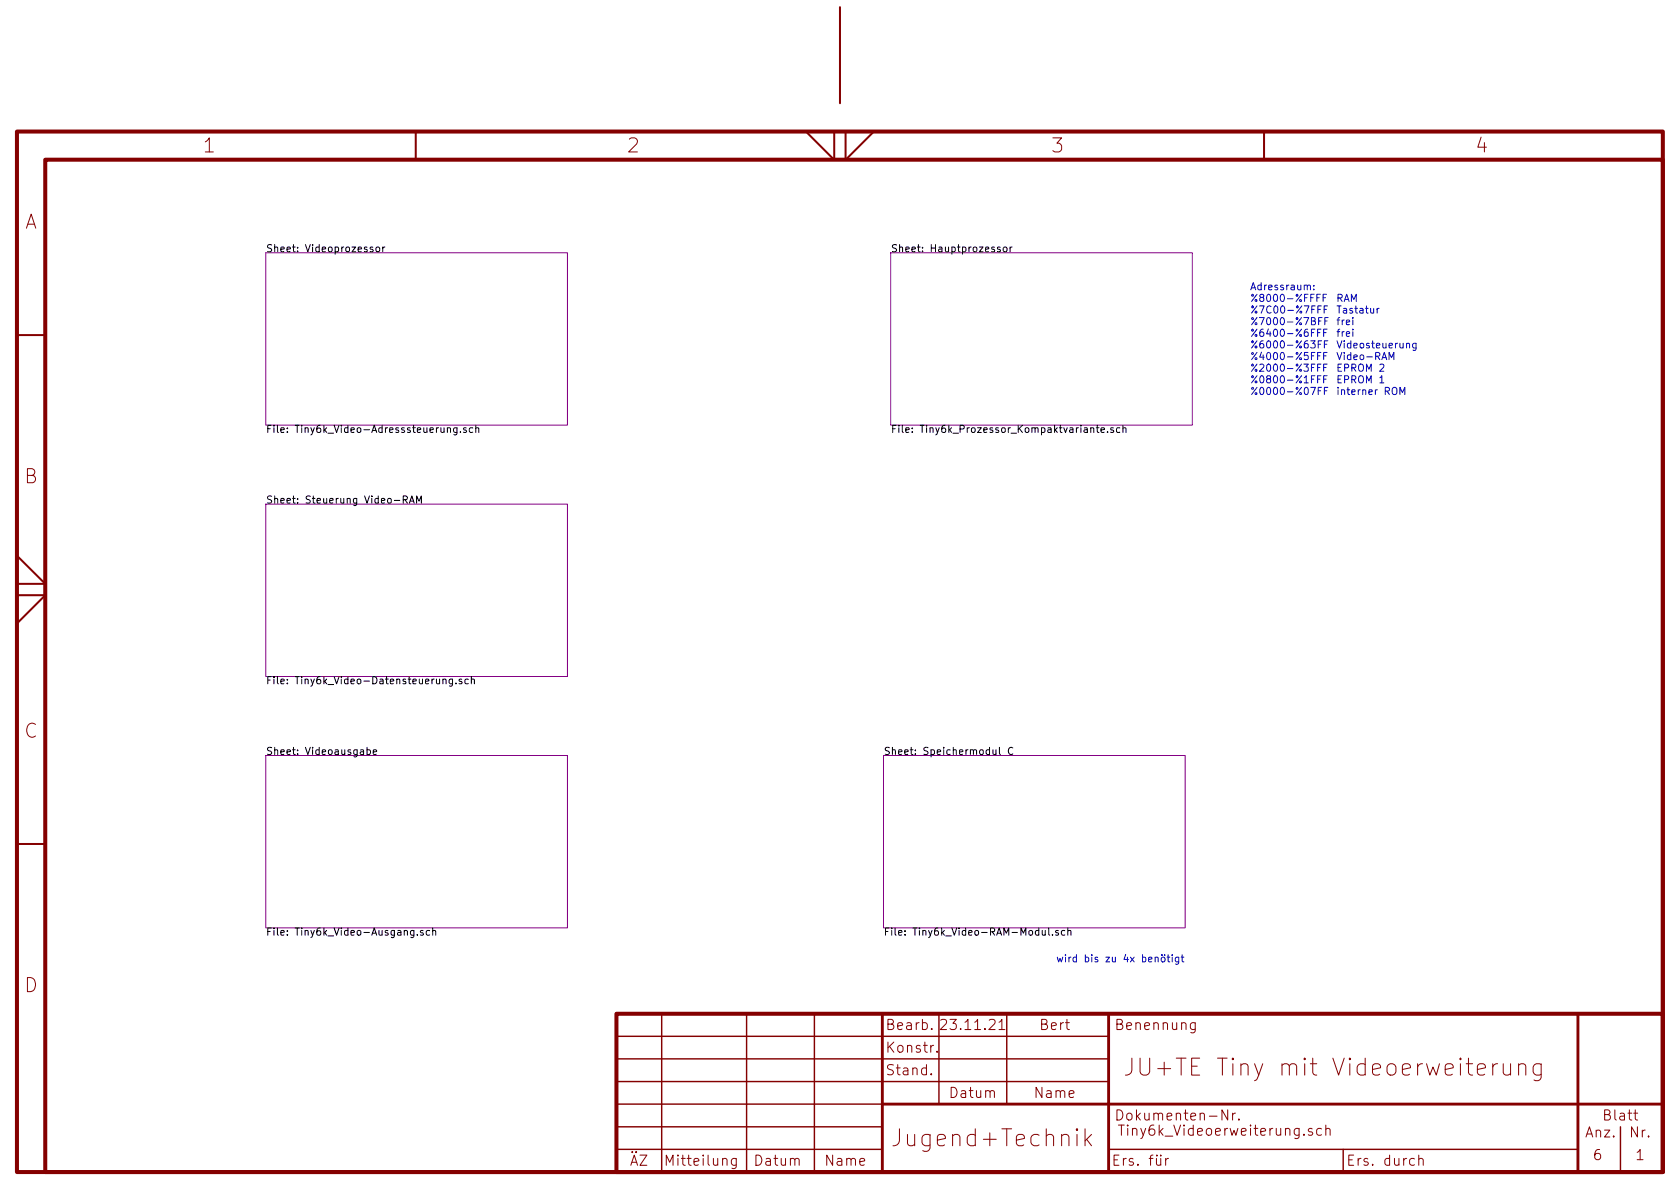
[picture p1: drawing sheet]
<svg xmlns="http://www.w3.org/2000/svg" width="297mm" height="210mm" viewBox="0 0 297 210" stroke-linecap="round" stroke-linejoin="round" font-family="sans-serif">
<path d="M3 23.3h291v184h-291zM8 28.2h286v179.1h-286zM109 179.3h185v28h-185z" fill="none" stroke="#840000" stroke-width=".71"/>
<path d="M148.5 1.3v17M73.5 23.3v4.9M142.5 23.3l5 5v-5M149.5 23.3v5l5-5M223.5 23.3v5M3 59.3h5M3 98.3l5 4.9h-5M3 105.3h5l-5 5M3 149.2h5" fill="none" stroke="#840000" stroke-width=".36"/>
<g fill="none" stroke="#840000" stroke-width=".18">
<path d="M164.6 189.9l.1 .1-.1 .1v-.2v.2M164.7 181.9v.2l-.1-.1 .1-.1v.2M165.7 185.9v.2M166.3 180.4a.73 .73 0 0 1 1 0v.6l-1.1 1.1h1.2M176.6 182.1h1.1M191.8 199.6v3M211.3 180.8v1.5a.5 .5 0 0 1-.8 .3M211.3 180.9l-.5-.1-.3 .4v.7l.3 .2 .5-.1M217.1 196.3v1.8l-1-1.8v1.8M217.9 196.8v1.3M218.4 196.8l-.3 .1-.2 .3M219 197.9v.2"/>
<path d="M232 199.6l-.4-.1-.3 .3 .1 .3 .6 .1 .1 .2-.1 .3-.1 .1-.6-.1M233.7 199.6l-.6-.1-.3 .4v.5l.1 .3 .2 .1 .6-.1M234.4 199.7a.44 .44 0 0 1 .8 .1v1M234.4 199v1.8M261.2 189.1l1.4-.3-.1-.5-.3-.2h-.6l-.2 .2-.2 .2v1.2l.2 .3 .2 .1h.6l.3-.1M263.9 188.1v2M264.8 188.1a.77 .77 0 0 0-.9 .6M265.8 188.1v1.6l.1 .3a.81 .81 0 0 0 1.2-.2M267.1 188.1v2M268.5 188.4a.74 .74 0 0 1 1.3 .1v1.6M268.5 188.1v2M272.5 188.1v2.4a.8 .8 0 0 1-1.3 .5"/>
<path d="M272.5 188.3l-.3-.2h-.6l-.4 .3-.1 .3v.8l.2 .5 .3 .1h.6l.3-.1M130.2 204.8v1.5a.49 .49 0 0 1-.8 .3M130.2 204.9l-.2-.1a.56 .56 0 0 0-.7 .4v.5a.56 .56 0 0 0 .7 .4l.2-.1M192.1 201.5l.9 1.1M193 200.6l-1.2 1.1M206.1 204.8v1.3M206.6 204.8l-.3 .1-.2 .3M250.9 205l.2-.2 .4 .1 .1 1.2M250.9 204.3v1.8"/>
</g>
<g fill="none" stroke="#840000" stroke-width=".25">
<path d="M117 179.3v28M132 179.3v28M144 179.3v28M166 179.3v15.9M178 179.3v15.9M109 183.3h87M109 187.2h87M109 191.3h87M109 199.3h47M109 195.2h47M286.5 199.3v8M109 203.2h47"/>
<path d="M196 203.2h83M237.5 203.2v4.1"/>
</g>
<path d="M156 179.3v28M196 179.3v28M279 179.3v28M156 195.2h138" fill="none" stroke="#840000" stroke-width=".51"/>
<path d="M47 44.7h53.3v30.5h-53.3zM157.5 44.7h53.3v30.5h-53.3zM47 89.1h53.3v30.5h-53.3zM47 133.6h53.3v30.5h-53.3zM156.2 133.6h53.3v30.5h-53.3z" fill="none" stroke="#840084" stroke-width=".18"/>
<g fill="none" stroke="#000" stroke-width=".18">
<path d="M65.9 43.7h-.3l-.2 .2 .1 .1 .4 .2v.3h-.5M66.5 43.8l.2-.1 .4 .1v.5l-.1 .2h-.3l-.2-.1zM67.7 43.7v.8M68 43.7l-.3 .2M176.8 43.7h-.3l-.1 .2v.1l.4 .2v.3h-.4M177.5 43.7h.3l.3 .2-.2 .6h-.3l-.2-.2zM178.6 43.7v.8M178.9 43.7l-.3 .2M79.1 75.8l.2-.2 .3 .1 .1 .8M80.8 75.6l-.1 1.2-.1 .1-.3-.1M80.8 75.7l-.4-.1-.2 .3 .1 .5h.5M81.4 76.3v.2"/>
<path d="M82.4 75.7l-.3-.1-.2 .2 .1 .2 .4 .1v.3h-.5M83.6 75.7l-.4-.1-.2 .3 .1 .5h.5M84.1 75.8l.2-.2 .3 .1 .1 .8M84.1 75.2v1.3M193.8 75.6h.5M194 75.2v1.1l.3 .2M194.7 76l.6-.1-.1-.2-.3-.1-.2 .2v.6h.5M195.8 76.3v.2M196.8 75.7l-.3-.1-.1 .2v.2l.4 .1v.3h-.4M198 75.7l-.4-.1-.2 .3 .1 .5h.5M198.6 75.8l.1-.2 .3 .1 .1 .8M198.6 75.2v1.3"/>
<path d="M71.3 88.4l.6-.1 .1-.2v-.3l-.2-.1h-.5v1.3M71.6 88.4l.4 .6M72.4 89l.4-1.3 .4 1.3M72.5 88.6h.6M73.7 89v-1.3l.4 .9 .4-.9v1.3M83.3 119.7v1.2M64.9 132.6h.4l.2 .2-.1 .6h-.5M64.9 132.2v1.2M66 133l.6-.1-.1-.3h-.3l-.2 .2v.6h.5M78.3 120.2l.2-.1h.3l.1 .8M80 120.1v1.1l-.2 .2-.3-.1M80 120.1h-.3l-.3 .2 .1 .6h.5"/>
<path d="M80.6 120.8v.1M81.6 120.1h-.2l-.2 .2v.1l.4 .2v.3h-.4M82.8 120.1h-.4l-.2 .2 .1 .6h.5M83.3 120.2l.2-.1h.3l.1 .8M175.6 132.6v.8h.3l.2-.1M176.1 132.6v.8M176.7 132.2v1l.2 .2M179.1 132.3a.6 .6 0 0 0-.9 .4 .6 .6 0 0 0 .6 .7l.3-.1M73.2 164.5l-.1 1.2-.2 .1-.3-.1M73.2 164.6l-.4-.1-.2 .3 .1 .5h.5M73.8 165.2v.2M74.8 164.6l-.3-.1-.2 .2 .1 .2 .4 .1v.3h-.5"/>
<path d="M76 164.6l-.4-.1-.2 .3 .1 .5h.5M76.5 164.7l.2-.2 .3 .1v.8M76.5 164.1v1.3M184.3 164.5v.8l.3 .1 .2-.2M184.8 164.5v.9M185.4 164.1v1.1l.2 .2M186.1 165.2v.2M187.1 164.6l-.3-.1-.2 .2 .1 .2 .4 .1v.3h-.5M188.3 164.6l-.4-.1-.2 .3 .1 .5h.5M188.8 164.7l.2-.2 .3 .1 .1 .8M188.8 164.1v1.3"/>
</g>
<g fill="none" stroke="#0000c2" stroke-width=".18">
<path d="M231.1 50.6l.2-.2 .3 .1 .1 .8M232.3 51.1v.2M232.3 50.5v.1M233.1 56.8h.5M233.6 58.2h-.6v1.3M233.8 56.2h-.7v1.2M233.9 52.6h.4M234 58.8h.5M234.1 54.7h.4M234.2 56.8h.4M234.5 52h-.6v1.3M234.6 58.2h-.6v1.3"/>
<path d="M234.7 54.1h-.6v1.3M234.8 56.2h-.6v1.2M239.2 56.2v.1M239.2 58.2v.1M239.2 56.6v.8M239.2 58.6v.9M243.5 54.5v.9M243.8 54.5l-.3 .3M233.1 60.9h.4M233.1 69.1h.4M233.6 62.3h-.6v1.3M233.6 64.4h-.6v1.3"/>
<path d="M233.6 66.4h-.6v1.3M233.7 60.3h-.6v1.2M233.7 68.5h-.6v1.3M234 62.9h.5M234 65h.5M234 67.1h.5M234.2 60.9h.4M234.2 69.1h.4M234.6 62.3h-.6v1.3M234.6 64.4h-.6v1.3M234.6 66.4h-.6v1.3M234.8 60.3h-.6v1.2"/>
<path d="M234.8 68.5h-.6v1.3M244 67.7h.7M245.6 63.6v-1.3l.4 .9 .5-.9v1.3M247.5 69.8v-1.3l.5 .9 .4-.9v1.3M248.7 60.8l.2-.1 .3 .1v.7M250.4 60.7l-.1 1.1-.2 .2-.3-.1M250.4 60.8l-.4-.1-.2 .2 .1 .6h.5M204.2 169.4l.2-.1h.3l.1 .8M205.4 169.3h.3l.3 .2-.1 .5-.3 .1-.3-.2zM205.4 168.8v.2M205.9 168.8v.2M206.3 169.3h.5"/>
<path d="M206.5 168.8v1.1l.3 .2M207.3 168.8v.2M207.3 169.3v.8M208.4 169.3v1.1l-.2 .1h-.4M208.4 169.3h-.3l-.3 .2 .1 .5h.5M208.8 169.3h.5M209 168.8v1.1l.3 .2"/>
</g>
<g font-size="4.2" fill="#840000">
<text x="198.5" y="190.3">JU+TE Tiny mit Videoerweiterung</text>
<text x="159" y="202.8">Jugend+Technik</text>
</g>
<g font-size="3.5" fill="#840000">
<text x="36" y="27">1</text>
<text x="111" y="27">2</text>
<text x="186" y="27">3</text>
<text x="261" y="27">4</text>
<text x="4.3" y="40.5">A</text>
<text x="4.3" y="85.5">B</text>
<text x="4.3" y="130.5">C</text>
<text x="4.3" y="175.5">D</text>
</g>
<g font-size="2.5" fill="#840000">
<text x="156.5" y="182.1">Bearb.</text>
<text x="167.1" y="182.1">23.11.21</text>
<text x="184" y="182.1">Bert</text>
<text x="197" y="182.1">Benennung</text>
<text x="156.5" y="190.1">Stand.</text>
<text x="156.5" y="186.2">Konstr.</text>
<text x="168.1" y="194.2">Datum</text>
<text x="183.1" y="194.2">Name</text>
<text x="197" y="198.1">Dokumenten-Nr.</text>
<text x="197.5" y="200.8">Tiny6k_Videoerweiterung.sch</text>
<text x="280.4" y="201.1">Anz.</text>
<text x="283.7" y="198.1">Blatt</text>
<text x="288.3" y="201.1">Nr.</text>
<text x="111.3" y="206.1">ÄZ</text>
<text x="118.1" y="206.1">Mitteilung</text>
<text x="133.6" y="206.1">Datum</text>
<text x="146.1" y="206.1">Name</text>
<text x="196.5" y="206.1">Ers. für</text>
<text x="238" y="206.1">Ers. durch</text>
<text x="281.8" y="205.2">6</text>
<text x="289.3" y="205.2">1</text>
</g>
<g font-size="1.8">
<text x="47" y="44.6">Sheet: Videoprozessor</text>
<text x="157.5" y="44.6">Sheet: Hauptprozessor</text>
<text x="47" y="76.5">File: Tiny6k_Video-Adresssteuerung.sch</text>
<text x="157.5" y="76.5">File: Tiny6k_Prozessor_Kompaktvariante.sch</text>
<text x="47" y="89">Sheet: Steuerung Video-RAM</text>
<text x="47" y="121">File: Tiny6k_Video-Datensteuerung.sch</text>
<text x="47" y="133.5">Sheet: Videoausgabe</text>
<text x="156.2" y="133.5">Sheet: Speichermodul C</text>
<text x="47" y="165.4">File: Tiny6k_Video-Ausgang.sch</text>
<text x="156.2" y="165.4">File: Tiny6k_Video-RAM-Modul.sch</text>
</g>
<g font-size="1.8" fill="#0000c2">
<text x="221" y="51.3">Adressraum:</text>
<text x="221" y="53.4">%8000-%FFFF</text>
<text x="236.2" y="53.4">RAM</text>
<text x="221" y="55.4">%7C00-%7FFF</text>
<text x="221" y="57.5">%7000-%7BFF</text>
<text x="221" y="59.6">%6400-%6FFF</text>
<text x="236.2" y="55.4">Tastatur</text>
<text x="236.2" y="57.5">frei</text>
<text x="236.2" y="59.6">frei</text>
<text x="221" y="61.6">%6000-%63FF</text>
<text x="221" y="63.7">%4000-%5FFF</text>
<text x="221" y="65.7">%2000-%3FFF</text>
<text x="236.2" y="61.6">Videosteuerung</text>
<text x="236.2" y="63.7">Video-RAM</text>
<text x="236.2" y="65.7">EPROM 2</text>
<text x="221" y="67.8">%0800-%1FFF</text>
<text x="221" y="69.8">%0000-%07FF</text>
<text x="236.2" y="67.8">EPROM 1</text>
<text x="236.2" y="69.8">interner ROM</text>
<text x="186.7" y="170.2">wird bis zu 4x benötigt</text>
</g>
</svg>
